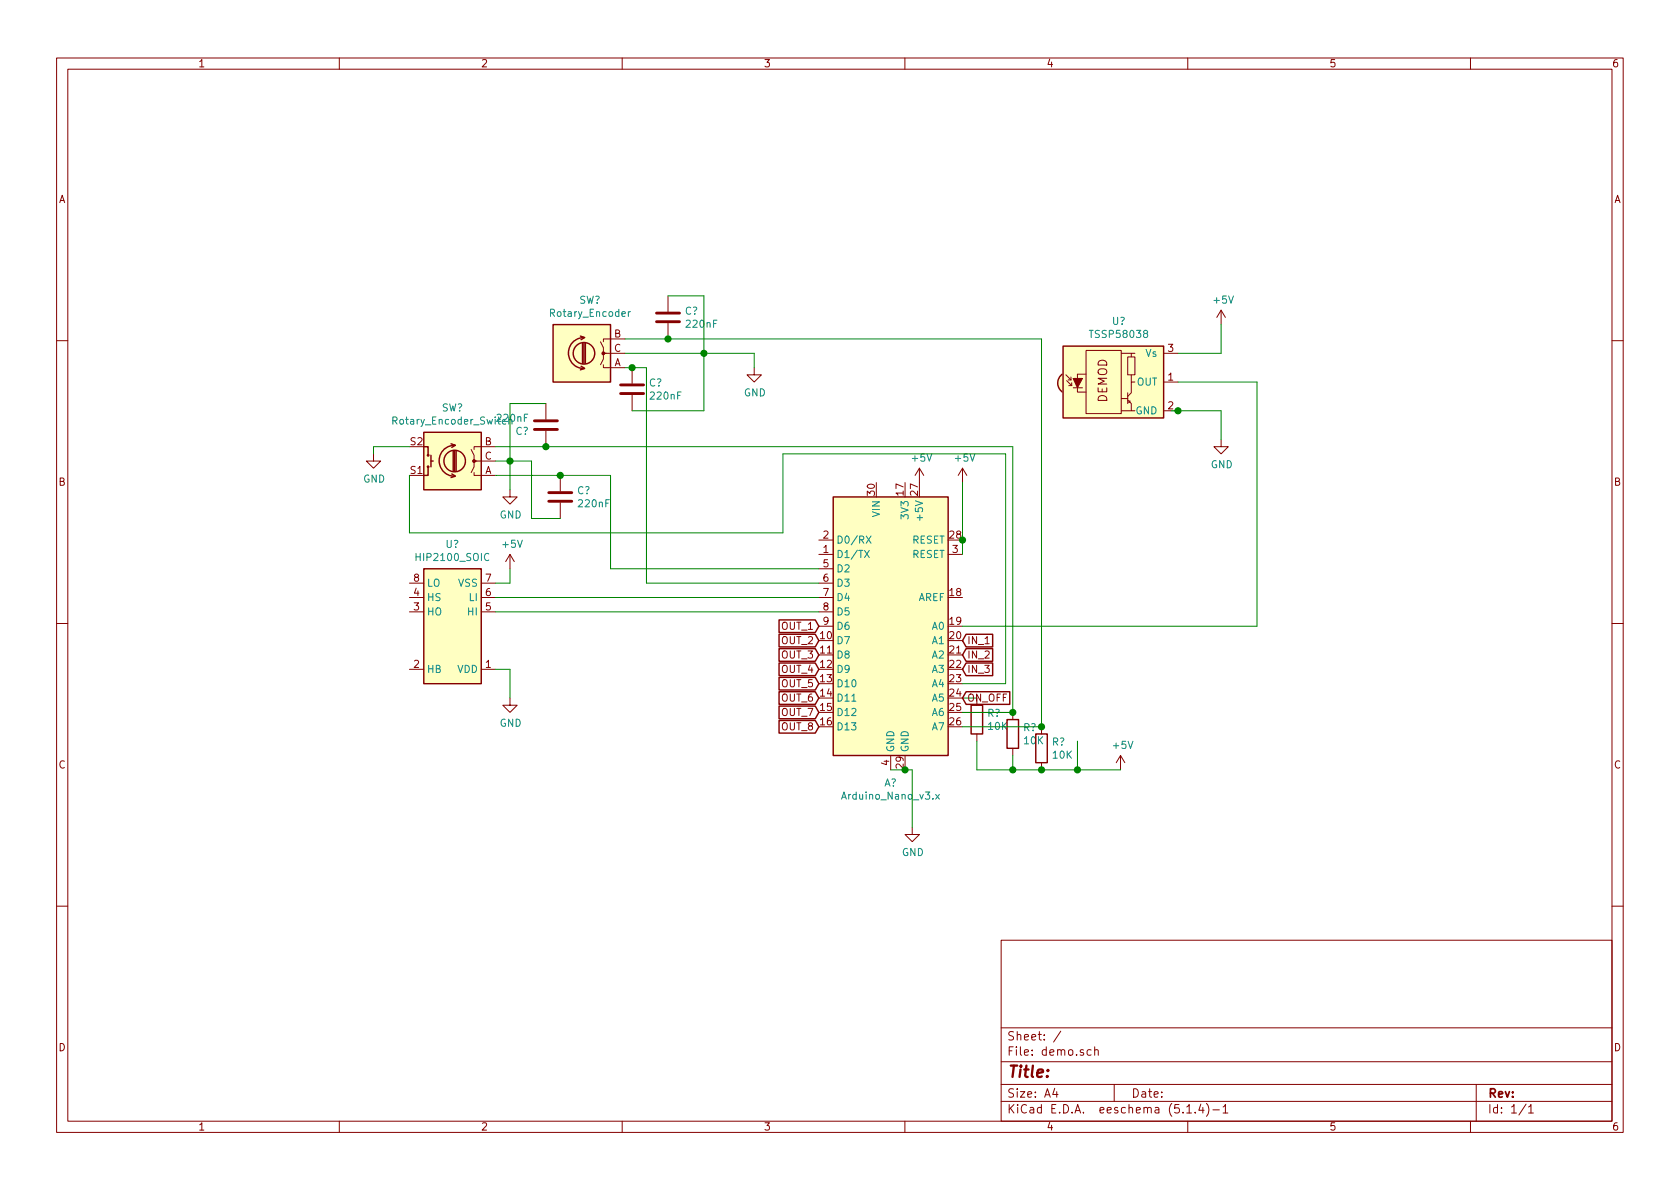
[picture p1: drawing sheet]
<svg xmlns="http://www.w3.org/2000/svg" width="297mm" height="210mm" viewBox="0 0 297 210" stroke-linecap="round" stroke-linejoin="round" font-family="sans-serif">
<g fill="none" stroke="#840000" stroke-width=".18">
<path d="M10 10.3h277v189.9h-277zM12 12.2h273v186.1h-273zM60 10.3v1.9M110 10.3v1.9M160 10.3v1.9M210 10.3v1.9M260 10.3v1.9M110.5 59.9h-3.8v.5M118.1 52.3v2.8M118.1 57.1v2.8M215.9 54.9l-.8 1.2M215.9 54.9v2.5"/>
<path d="M215.9 54.9l.8 1.2M10 60.2h2M83.3 79.5l.5 1v1h3.8M87.6 79h-3.8v.5M96.5 71.4v2.8M96.5 76.2v2.8M106.2 60.4l.5 1.1v1h3.8M106.7 64.5v.5h3.8M107.2 62.5h-.5v1l-.5 1M111.8 65v2.8M111.8 69.8v2.8M133.3 65v1.3h1.3l-1.3 1.3-1.2-1.3h1.2"/>
<path d="M188.5 66.3l.9 .9M188.6 67.3l.9 .9M188.8 67.2h.6M189 68.2h.5M189.4 66.7v.5M189.5 67.7v.5M189.7 68.6h1.7M192 62h6.2v11.1h-6.2zM192 66.2h-1.5v3.1h1.5M198.2 62.5h1.8M198.2 72.6h1.8M198.2 70.5h1.2"/>
<path d="M199.4 63.1h1.3v3.2h-1.3zM199.4 70.7l.6 .7v1.2h.7M199.4 69.5v1.9M199.8 70.9v.2h-.3M200 66.3v1.3M200.7 62.5h-.7v.6M200.7 67.6h-.7v1.9l-.6 .6M205.7 62.5h2.6M205.7 72.6h2.6M205.7 67.6h2.6M215.9 77.7v1.3h1.3l-1.3 1.3-1.3-1.3h1.3M285 60.2h2"/>
<path d="M66 80.3v1.2h1.3l-1.3 1.3-1.2-1.3h1.2M83.8 83.6v.5h3.8M84.3 81.5h-.5v1l-.5 1.1M90.2 86.6v1.3h1.2l-1.2 1.2-1.3-1.2h1.3M90.2 98l-.8 1.3M90.2 98v2.6M90.2 98l.7 1.3M99.1 84.1v2.8M99.1 88.9v2.8M144.8 98h2.5M144.8 95.5h2.5M162.6 82.8l-.8 1.3"/>
<path d="M162.6 82.8v2.5M162.6 82.8l.7 1.3M167.6 98h2.6M170.2 82.8l-.8 1.3M170.2 82.8v2.5M170.2 82.8l.7 1.3M10 110.3h2M72.4 118.4h2.5M72.4 108.2h2.5M72.4 105.7h2.5M72.4 103.1h2.5M85.1 118.4h2.5"/>
<path d="M85.1 108.2h2.5M85.1 105.7h2.5M85.1 103.1h2.5M144.8 108.2h2.5M144.8 105.7h2.5M144.8 103.1h2.5M144.8 100.6h2.5M144.8 110.7h2.5M285 110.3h2M90.2 123.4v1.3h1.2l-1.2 1.3-1.3-1.3h1.3M157.5 133.6v2.5M172.7 129.8v1.3"/>
<path d="M179.1 126v1.2M179.1 132.3v1.3M184.1 128.5v1.3M184.1 134.9v1.2M198.1 133.6l-.7 1.3M198.1 133.6v2.5M198.1 133.6l.8 1.3M161.3 146.3v1.3h1.3l-1.3 1.2-1.3-1.2h1.3M10 160.2h2M177 166.3h108v32h-108zM285 160.2h2M60 198.3v1.9"/>
<path d="M110 198.3v1.9M160 198.3v1.9M177 194.8h108M177 191.8h108M177 187.8h108M177 181.8h108M186.5 192.5l-.4 1h1M186.8 193v1M187.6 182.3l-1.3 2M192.9 185.7l-.4-.1-.3 .3 .1 .6h.6M193.5 185.7l.3-.1 .3 .1 .1 .9M193.5 185.1v1.5"/>
<path d="M197 191.8v3M209.8 195.8l.5-.5v1.5M209.8 196.8h.9M210 198.3v1.9M211.3 196.7v.1M212.3 195.2l-.3 1.1h.9M212.7 195.8v1M213.3 195.1a1.71 1.71 0 0 1 0 2.3M214.5 196.3h1.1M216.3 195.8l.4-.5v1.5M216.3 196.8h.8M260 198.3v1.9"/>
<path d="M261 191.8v6.5M269.8 195.2l-1.2 2M270.3 195.8l.4-.5v1.5M270.3 196.8h.8"/>
</g>
<g fill="none" stroke="#840000" stroke-width=".25">
<path d="M97.8 57.4h10.1v10.2h-10.1zM102.6 59.4l.8 .3-.7 .4M103.3 59.7a2.74 2.74 0 0 0-2.8 2.7 2.74 2.74 0 0 0 2.8 2.8M74.9 76.4h10.2v10.2h-10.2zM74.9 79h.8v1.5M79.8 78.5l.7 .2-.6 .4M80.1 79.8v3.5M80.4 78.7a2.74 2.74 0 0 0-2.8 2.8 2.74 2.74 0 0 0 2.8 2.7M80.4 79.8v3.5M80.6 79.8v3.5M102.7 64.8l.7 .3-.8 .3M103 60.7v3.6"/>
<path d="M103.3 60.7v3.6M103.5 60.7v3.6M187.8 66.2a1.96 1.96 0 0 0 0 3.1M188 61.2h17.7v12.7h-17.7zM75.7 82.5v1.6h-.8M76.2 81.5h.4M76.2 80.5v2M79.9 83.8l.6 .4-.7 .2M147.3 87.9h20.3v45.7h-20.3zM74.9 100.6h10.2v20.3h-10.2zM137.7 114.7h6.4l.7 1.1-.7 1.1h-6.4zM137.7 109.6h6.4l.7 1.1-.7 1.2h-6.4z"/>
<path d="M137.7 117.2h6.4l.7 1.2-.7 1.1h-6.4zM137.7 119.8h6.4l.7 1.1-.7 1.1h-6.4zM137.7 112.2h6.4l.7 1.1-.7 1.1h-6.4zM170.8 114.7h4.7v2.2h-4.7l-.6-1.1zM170.8 117.2h4.7v2.3h-4.7l-.6-1.1zM170.8 112.2h4.7v2.2h-4.7l-.6-1.1zM137.7 122.3h6.4l.7 1.1-.7 1.2h-6.4zM137.7 124.9h6.4l.7 1.1-.7 1.1h-6.4zM137.7 127.4h6.4l.7 1.1-.7 1.1h-6.4zM170.8 122.3h7.7v2.3h-7.7l-.6-1.2zM171.7 124.7h2v5.1h-2zM178.1 127.2h2v5.1h-2z"/>
<path d="M183.1 129.8h2.1v5.1h-2.1z"/>
<circle cx="103.3" cy="62.5" r="1.9"/>
<circle cx="75.7" cy="80.5" r=".13"/>
<circle cx="75.7" cy="82.5" r=".13"/>
<circle cx="80.4" cy="81.5" r="1.9"/>
</g>
<g fill="#ffffc2" stroke="#ffffc2" stroke-width=".18">
<path d="M74.9 100.6h10.2v20.3h-10.2z"/>
<path d="M147.3 87.9h20.3v45.7h-20.3z"/>
<path d="M97.8 57.4h10.1v10.2h-10.1z"/>
<path d="M74.9 76.4h10.2v10.2h-10.2z"/>
<path d="M187.7 66.3l.1-.1 1.2 1.5-1.2 1.6a1.96 1.96 0 0 1-.1-3z"/>
<path d="M188 61.2h17.7v12.7h-17.7z"/>
</g>
<path d="M116.1 56.9h4M116.1 55.4h4M94.5 74.4h4.1M94.5 75.9h4.1M109.7 69.6h4.1M109.7 68.1h4.1M97 88.6h4.1M97 87.1h4.1" fill="none" stroke="#840000" stroke-width=".51"/>
<path d="M111.1 55.1v.9M111.5 55.1l-.4 .2M152.9 97.3l.8 1.3M153.2 94.8l.8 1.3M153.7 97.3l-.8 1.3M154 94.8l-.8 1.3M165.4 140.5l.7 .8M166.1 140.5l-.7 .8" fill="none" stroke="#008484" stroke-width=".18"/>
<g fill="#840000" stroke="#840000" stroke-width=".18">
<path d="M189.7 66.9h1.7l-.9 1.7z"/>
<circle cx="106.7" cy="62.5" r=".25"/>
<circle cx="83.8" cy="81.5" r=".25"/>
</g>
<g fill="none" stroke="#008400" stroke-width=".18">
<path d="M110.5 59.9h73.6v68.6h-13.9M118.1 52.3h6.4v20.3h-12.7M215.9 57.4v5.1h-7.6M72.4 79h-6.4v1.3M87.6 79h91.5v47h-8.9M96.5 71.4h-6.3v15.2M110.5 65h3.8v38.1h30.5M110.5 62.5h22.8v2.5M207 72.6h8.9v5.1M208.3 67.6h13.9v43.1h-52M72.4 84.1v10.1h66v-13.9h39.4v40.6h-7.6M87.6 84.1h20.3v16.5h36.9"/>
<path d="M87.6 81.5h6.4v10.2h5.1M170.2 85.3v12.7M87.6 105.7h57.2M87.6 118.4h2.6v5M87.6 108.2h57.2M90.2 100.6v2.5h-2.6M157.5 136.1h3.8v10.2M170.2 123.4h2.5M172.7 131.1v5h25.4M179.1 133.6v2.5M190.5 131.1v5"/>
</g>
<g fill="#008400" stroke="#008400" stroke-width=".25">
<circle cx="90.2" cy="81.5" r=".51"/>
<circle cx="124.5" cy="62.5" r=".51"/>
<circle cx="160" cy="136.1" r=".51"/>
<circle cx="111.8" cy="65" r=".51"/>
<circle cx="118.1" cy="59.9" r=".51"/>
<circle cx="179.1" cy="136.1" r=".51"/>
<circle cx="208.3" cy="72.6" r=".51"/>
<circle cx="99.1" cy="84.1" r=".51"/>
<circle cx="184.2" cy="128.5" r=".51"/>
<circle cx="190.5" cy="136.1" r=".51"/>
<circle cx="96.5" cy="79" r=".51"/>
<circle cx="179.1" cy="126" r=".51"/>
<circle cx="170.2" cy="95.5" r=".51"/>
<circle cx="184.2" cy="136.1" r=".51"/>
</g>
<text font-size="2.8" fill="#840000" x="178" y="190.5">Title:</text>
<g font-size="2.1" fill="#840000">
<text x="195.8" y="71.2" transform="rotate(-90 195.8 71.2)">DEMOD</text>
<text x="178" y="184">Sheet: /</text>
<text x="178" y="186.7">File: demo.sch</text>
<text x="178" y="196.9">KiCad E.D.A. eeschema (5.1.4)-1</text>
<text x="178" y="194.1">Size: A4</text>
<text x="200" y="194.1">Date:</text>
<text x="263" y="194.1">Rev:</text>
<text x="263" y="196.9">Id: 1/1</text>
</g>
<g font-size="1.8" fill="#840000">
<text x="35" y="11.9">1</text>
<text x="85" y="11.9">2</text>
<text x="135" y="11.9">3</text>
<text x="185" y="11.9">4</text>
<text x="235" y="11.9">5</text>
<text x="285" y="11.9">6</text>
<text x="10.4" y="35.9">A</text>
<text x="285.4" y="35.9">A</text>
<text x="108.6" y="59.7">B</text>
<text x="108.6" y="64.8">A</text>
<text x="108.6" y="62.2">C</text>
<text x="206.5" y="62.2">3</text>
<text x="206.5" y="67.3">1</text>
<text x="206.5" y="72.4">2</text>
<text x="72.6" y="83.8">S1</text>
<text x="72.6" y="78.7">S2</text>
<text x="85.7" y="83.8">A</text>
<text x="85.7" y="78.7">B</text>
<text x="85.7" y="81.3">C</text>
<text x="10.4" y="85.9">B</text>
<text x="154.7" y="87.6" transform="rotate(-90 154.7 87.6)">30</text>
<text x="159.8" y="87.6" transform="rotate(-90 159.8 87.6)">17</text>
<text x="162.3" y="87.6" transform="rotate(-90 162.3 87.6)">27</text>
<text x="285.4" y="85.9">B</text>
<text x="145.6" y="95.2">2</text>
<text x="167.9" y="95.2">28</text>
<text x="145.6" y="97.8">1</text>
<text x="145.6" y="100.3">5</text>
<text x="168.4" y="97.8">3</text>
<text x="73.2" y="107.9">3</text>
<text x="73.2" y="105.4">4</text>
<text x="73.2" y="102.9">8</text>
<text x="85.9" y="107.9">5</text>
<text x="85.9" y="105.4">6</text>
<text x="85.9" y="102.9">7</text>
<text x="145.6" y="102.9">6</text>
<text x="145.6" y="105.4">7</text>
<text x="145.6" y="107.9">8</text>
<text x="167.9" y="105.4">18</text>
<text x="138.3" y="111.4">OUT_1</text>
<text x="138.3" y="113.9">OUT_2</text>
<text x="145.1" y="113">10</text>
<text x="145.6" y="110.5">9</text>
<text x="167.9" y="110.5">19</text>
<text x="167.9" y="113">20</text>
<text x="171" y="113.9">IN_1</text>
<text x="73.2" y="118.1">2</text>
<text x="85.9" y="118.1">1</text>
<text x="138.3" y="116.5">OUT_3</text>
<text x="138.3" y="119">OUT_4</text>
<text x="145.1" y="115.6">11</text>
<text x="145.1" y="118.1">12</text>
<text x="167.9" y="115.6">21</text>
<text x="167.9" y="118.1">22</text>
<text x="171" y="116.5">IN_2</text>
<text x="171" y="119">IN_3</text>
<text x="138.3" y="121.5">OUT_5</text>
<text x="138.3" y="124.1">OUT_6</text>
<text x="145.1" y="120.6">13</text>
<text x="145.1" y="123.2">14</text>
<text x="145.1" y="125.7">15</text>
<text x="167.9" y="120.6">23</text>
<text x="167.9" y="123.2">24</text>
<text x="167.9" y="125.7">25</text>
<text x="171" y="124.1">ON_OFF</text>
<text x="138.3" y="126.6">OUT_7</text>
<text x="138.3" y="129.2">OUT_8</text>
<text x="145.1" y="128.3">16</text>
<text x="167.9" y="128.3">26</text>
<text x="10.4" y="135.9">C</text>
<text x="157.2" y="135.4" transform="rotate(-90 157.2 135.4)">4</text>
<text x="159.8" y="135.8" transform="rotate(-90 159.8 135.8)">29</text>
<text x="285.4" y="135.9">C</text>
<text x="10.4" y="185.9">D</text>
<text x="285.4" y="185.9">D</text>
<text x="35" y="199.9">1</text>
<text x="85" y="199.9">2</text>
<text x="135" y="199.9">3</text>
<text x="185" y="199.9">4</text>
<text x="235" y="199.9">5</text>
<text x="285" y="199.9">6</text>
</g>
<g font-size="1.8" fill="#008484">
<text x="102.4" y="53.7">SW?</text>
<text x="214.7" y="53.7">+5V</text>
<text x="97.5" y="56">Rotary_Encoder</text>
<text x="121.1" y="55.6">C?</text>
<text x="121.5" y="58">220nF</text>
<text x="193.1" y="59.8">TSSP58038</text>
<text x="196.6" y="57.4">U?</text>
<text x="202.6" y="63.1">Vs</text>
<text x="114.8" y="68.3">C?</text>
<text x="115.1" y="70.7">220nF</text>
<text x="131.5" y="70.1">GND</text>
<text x="201" y="68.2">OUT</text>
<text x="69.8" y="75.1">Rotary_Encoder_Switch</text>
<text x="78.1" y="72.8">SW?</text>
<text x="88" y="74.6">220nF</text>
<text x="91.2" y="76.9">C?</text>
<text x="200.8" y="73.3">GND</text>
<text x="161.3" y="81.6">+5V</text>
<text x="169" y="81.6">+5V</text>
<text x="214.1" y="82.8">GND</text>
<text x="64.2" y="85.3">GND</text>
<text x="102.1" y="87.4">C?</text>
<text x="102.4" y="89.7">220nF</text>
<text x="88.3" y="91.7">GND</text>
<text x="155.6" y="91.3" transform="rotate(-90 155.6 91.3)">VIN</text>
<text x="160.7" y="91.5" transform="rotate(-90 160.7 91.5)">3V3</text>
<text x="163.2" y="91.6" transform="rotate(-90 163.2 91.6)">+5V</text>
<text x="73.9" y="99.2">HIP2100_SOIC</text>
<text x="78.8" y="96.9">U?</text>
<text x="89" y="96.9">+5V</text>
<text x="147.8" y="98.7">D1/TX</text>
<text x="147.8" y="96.1">D0/RX</text>
<text x="147.8" y="101.2">D2</text>
<text x="161.2" y="96.1">RESET</text>
<text x="161.2" y="98.7">RESET</text>
<text x="75.4" y="106.3">HS</text>
<text x="75.4" y="103.8">LO</text>
<text x="81.1" y="103.8">VSS</text>
<text x="83" y="106.3">LI</text>
<text x="147.8" y="103.8">D3</text>
<text x="147.8" y="106.3">D4</text>
<text x="162.3" y="106.3">AREF</text>
<text x="75.4" y="108.8">HO</text>
<text x="82.8" y="108.8">HI</text>
<text x="147.8" y="113.9">D7</text>
<text x="147.8" y="108.8">D5</text>
<text x="147.8" y="111.4">D6</text>
<text x="164.9" y="111.4">A0</text>
<text x="164.9" y="113.9">A1</text>
<text x="75.4" y="119">HB</text>
<text x="80.8" y="119">VDD</text>
<text x="147.8" y="116.5">D8</text>
<text x="147.8" y="119">D9</text>
<text x="164.9" y="116.5">A2</text>
<text x="164.9" y="119">A3</text>
<text x="147.8" y="121.5">D10</text>
<text x="147.8" y="124.1">D11</text>
<text x="164.9" y="121.5">A4</text>
<text x="164.9" y="124.1">A5</text>
<text x="88.3" y="128.5">GND</text>
<text x="147.8" y="126.6">D12</text>
<text x="147.8" y="129.2">D13</text>
<text x="164.9" y="126.6">A6</text>
<text x="164.9" y="129.2">A7</text>
<text x="174.6" y="126.8">R?</text>
<text x="174.8" y="129.1">10K</text>
<text x="180.9" y="129.3">R?</text>
<text x="181.1" y="131.6">10K</text>
<text x="186" y="131.8">R?</text>
<text x="158.1" y="133.1" transform="rotate(-90 158.1 133.1)">GND</text>
<text x="160.7" y="133.1" transform="rotate(-90 160.7 133.1)">GND</text>
<text x="186.2" y="134.2">10K</text>
<text x="196.9" y="132.4">+5V</text>
<text x="149.2" y="141.4">Arduino_Nano_v3.x</text>
<text x="156.3" y="139.1">A?</text>
<text x="159.5" y="151.4">GND</text>
</g>
</svg>
